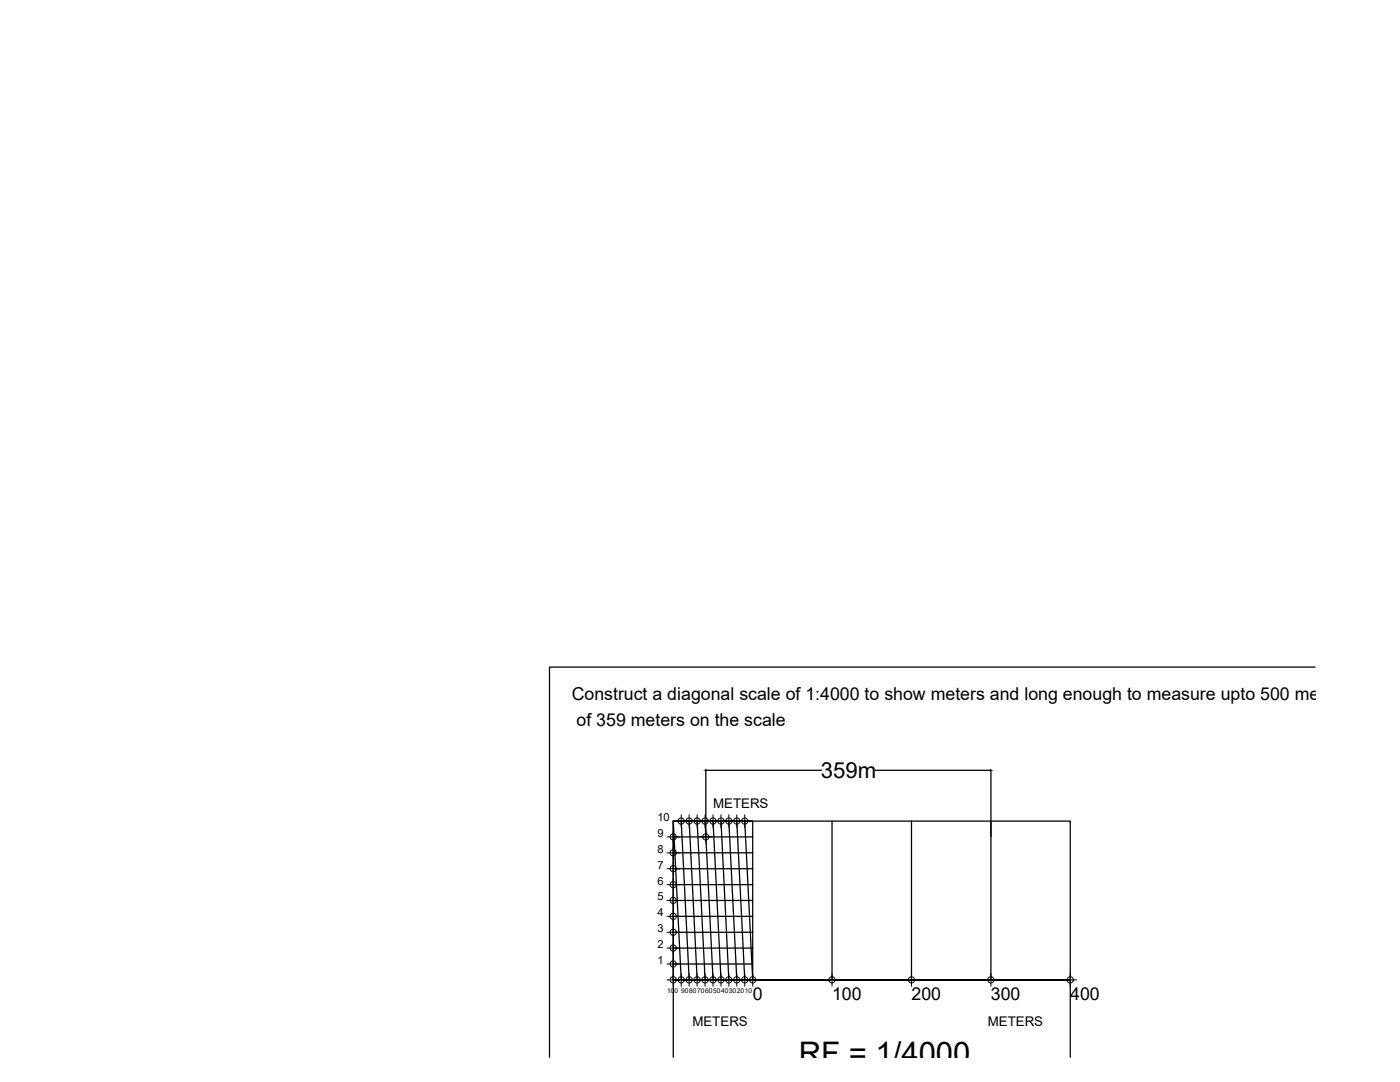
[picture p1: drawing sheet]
<svg xmlns="http://www.w3.org/2000/svg" width="279mm" height="216mm" viewBox="0 0 279 216" stroke-linecap="round" stroke-linejoin="round" font-family="sans-serif">
<!-- layer: 0 -->
<g fill="none" stroke="#000" stroke-width=".25">
<path d="M262.5 133.1h-152.8v77.9M140.9 153.6v13.4M141 153.7h23M174.7 153.7h22.9M197.8 153.6v41.9M134.4 163.8h15.8v31.7M134.4 163.8v47.2M134.4 163.8l1.6 31.7M134.4 167h15.8M134.4 170.2h15.8M134.4 173.3h15.8M134.4 176.5h15.8"/>
<path d="M134.4 179.7h15.8M136 163.8l1.5 31.7M137.5 163.8l1.6 31.7M139.1 163.8l1.6 31.7M140.7 163.8l1.6 31.7M142.3 163.8l1.6 31.7M143.9 163.8l1.6 31.7M145.5 163.8l1.5 31.7M147 163.8l1.6 31.7M148.6 163.8l1.6 31.7M166.1 163.8v31.7M181.9 163.8v31.7"/>
<path d="M134.4 182.9h15.8M134.4 186h15.8M134.4 189.2h15.8M134.4 192.4h15.8M150.2 195.5h-15.8v-31.7h79.2v31.7h-79.2h79.2M213.6 195.6v15.4"/>
</g>
<g fill="none" stroke="#000" stroke-width=".2">
<path d="M133.1 179.7h2.5M133.1 176.5h2.5M133.1 173.3h2.5M133.1 170.2h2.5M133.1 167h2.5M134.4 165.7v2.6M134.4 168.9v2.5M134.4 172.1v2.5M134.4 175.3v2.5M134.4 178.4v2.5M134.7 163.8h15.2M136 162.6v2.5"/>
<path d="M137.5 162.6v2.5M139.1 162.6v2.5M139.6 167h2.5M140.7 162.6v2.5M140.9 165.7v2.6M142.3 162.6v2.5M143.9 162.6v2.5M145.5 162.6v2.5M147 162.6v2.5M148.6 162.6v2.5M133.1 195.5h18.4M133.1 192.4h2.5"/>
<path d="M133.1 189.2h2.5M133.1 186h2.5M133.1 182.9h2.5M134.4 181.6v2.5M134.4 184.8v2.5M134.4 187.9v2.6M134.4 191.1v2.5M134.4 194.3v2.5M136 194.3v2.5M137.5 194.3v2.5M139.1 194.3v2.5M140.7 194.3v2.5"/>
<path d="M142.3 194.3v2.5M143.9 194.3v2.5M145.5 194.3v2.5M147 194.3v2.5M148.6 194.3v2.5M150.2 194.3v2.5M164.8 195.5h2.5M166.1 194.3v2.5M180.6 195.5h2.6M181.9 194.3v2.5M196.5 195.5h2.5M197.8 194.3v2.5"/>
<path d="M212.3 195.5h2.6M213.6 194.3v2.5"/>
<circle cx="134.4" cy="170.2" r=".62"/>
<circle cx="134.4" cy="167" r=".62"/>
<circle cx="134.4" cy="176.5" r=".62"/>
<circle cx="134.4" cy="173.3" r=".62"/>
<circle cx="134.4" cy="179.7" r=".62"/>
<circle cx="135.9" cy="163.8" r=".62"/>
<circle cx="137.5" cy="163.8" r=".62"/>
<circle cx="139.1" cy="163.8" r=".62"/>
<circle cx="140.7" cy="163.8" r=".62"/>
<circle cx="140.9" cy="167" r=".62"/>
<circle cx="142.3" cy="163.8" r=".62"/>
<circle cx="143.9" cy="163.8" r=".62"/>
<circle cx="145.4" cy="163.8" r=".62"/>
<circle cx="147" cy="163.8" r=".62"/>
<circle cx="148.6" cy="163.8" r=".62"/>
<circle cx="134.4" cy="189.2" r=".62"/>
<circle cx="134.4" cy="192.3" r=".62"/>
<circle cx="134.4" cy="182.8" r=".62"/>
<circle cx="134.4" cy="195.5" r=".62"/>
<circle cx="134.4" cy="186" r=".62"/>
<circle cx="135.9" cy="195.5" r=".62"/>
<circle cx="137.5" cy="195.5" r=".62"/>
<circle cx="139.1" cy="195.5" r=".62"/>
<circle cx="140.7" cy="195.5" r=".62"/>
<circle cx="142.3" cy="195.5" r=".62"/>
<circle cx="143.9" cy="195.5" r=".62"/>
<circle cx="145.4" cy="195.5" r=".62"/>
<circle cx="147" cy="195.5" r=".62"/>
<circle cx="148.6" cy="195.5" r=".62"/>
<circle cx="150.2" cy="195.5" r=".62"/>
<circle cx="166" cy="195.5" r=".62"/>
<circle cx="181.9" cy="195.5" r=".62"/>
<circle cx="197.7" cy="195.5" r=".62"/>
<circle cx="213.6" cy="195.5" r=".62"/>
</g>
<path d="M140.9 153.7h.1zM197.6 153.7h.2z" fill="#000" stroke="#000" stroke-width=".2"/>
<text font-size="6.2" x="159.4" y="212.3">RF = 1/4000</text>
<text font-size="4.4" x="163.8" y="155.3">359m</text>
<g font-size="3.5">
<text x="114.1" y="139.7">Construct a diagonal scale of 1:4000 to show meters and long enough to measure upto 500 meters. Mark a</text>
<text x="115.1" y="144.8">of 359 meters on the scale</text>
<text x="150.2" y="199.6">0</text>
<text x="166.1" y="199.6">100</text>
<text x="181.9" y="199.6">200</text>
<text x="197.8" y="199.6">300</text>
<text x="213.6" y="199.6">400</text>
</g>
<g font-size="2.7">
<text x="142.3" y="161.3">METERS</text>
<text x="138.2" y="204.7">METERS</text>
<text x="197.1" y="204.7">METERS</text>
</g>
<g font-size="2.2">
<text x="131.2" y="167">9</text>
<text x="131.2" y="163.8">10</text>
<text x="131.2" y="173.3">7</text>
<text x="131.2" y="170.2">8</text>
<text x="131.2" y="179.7">5</text>
<text x="131.2" y="176.5">6</text>
<text x="131.2" y="182.9">4</text>
<text x="131.2" y="189.2">2</text>
<text x="131.2" y="186">3</text>
<text x="131.2" y="192.4">1</text>
</g>
<g font-size="1.3">
<text x="133.1" y="198">100</text>
<text x="136" y="198">908070605040302010</text>
</g>
</svg>
